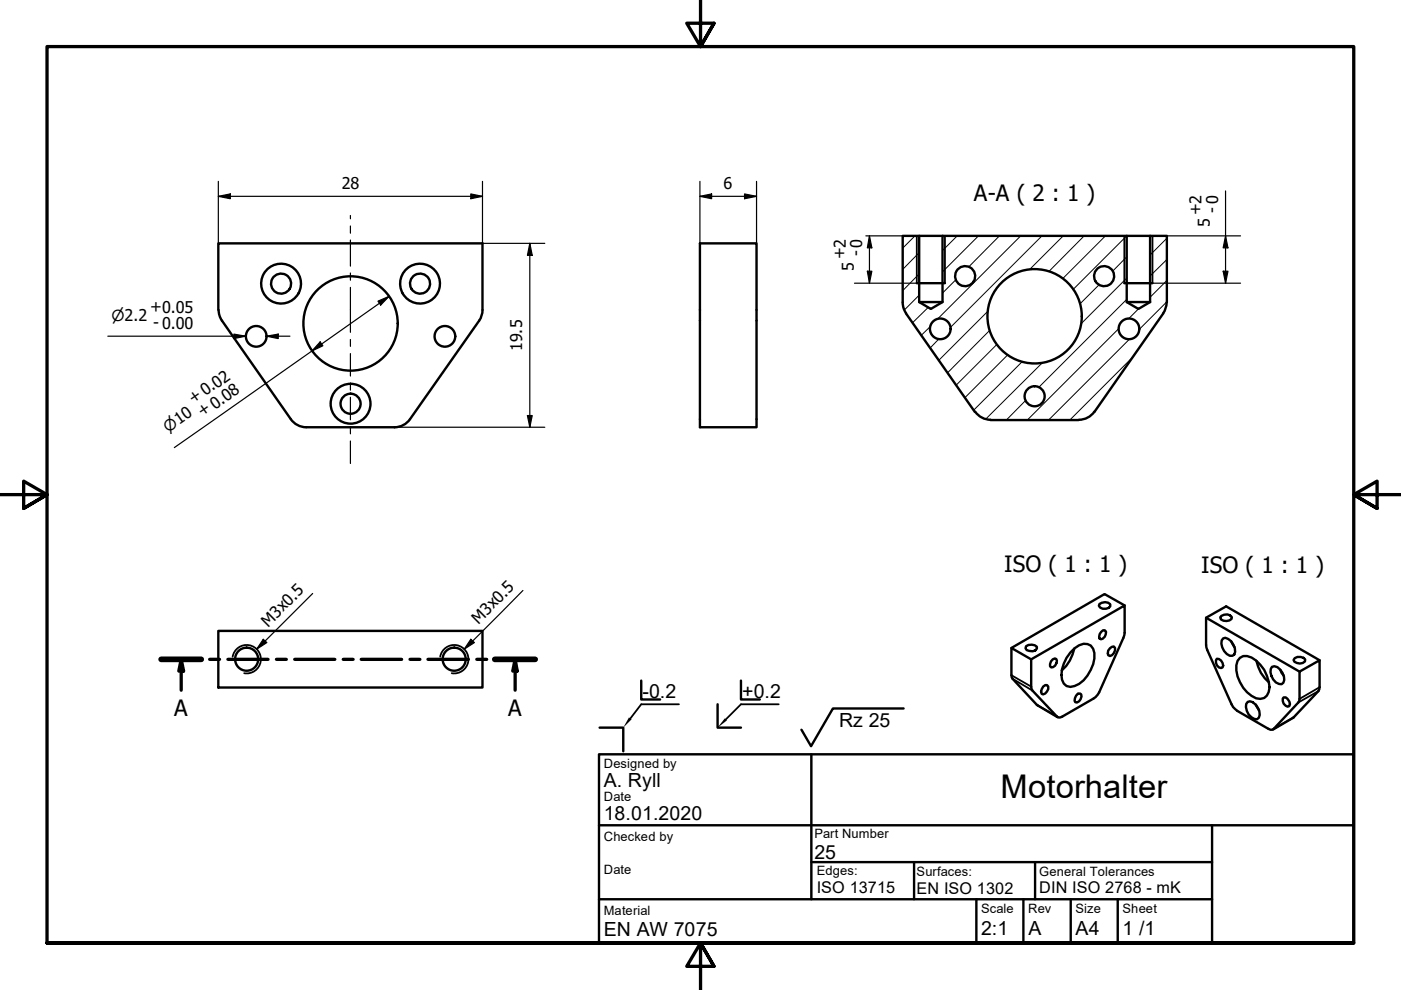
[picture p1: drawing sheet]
<svg xmlns="http://www.w3.org/2000/svg" width="297mm" height="210mm" viewBox="0 0 297 210" stroke-linecap="round" stroke-linejoin="round" font-family="sans-serif">
<!-- layer: Schraffur (ISO) -->
<g fill="none" stroke="#000" stroke-width=".21">
<path d="M194 50l-2.6 2.6M194.9 58.1l-3.5 3.5M194.9 53.6l-3.5 3.5M202.7 59.3l-2.9 2.8M202.9 50l-3.1 3.1M207.5 50l-7.7 7.6M211.9 50l-6.5 6.6M216.4 50l-17.6 17.6M220.9 50l-19.4 19.4M225.4 50l-7.1 7.1M229.9 50l-7.5 7.6M234.4 50l-9 9"/>
<path d="M238.9 59l-9.7 9.7M238.9 54.5l-3 3M238.9 50l-11.4 11.4M247.4 59.5l-3.6 3.5M247.4 55l-3.6 3.5M247.4 50.5l-3.6 3.6M194.9 62.6l-3.1 3.1M196.8 65.2l-3.3 3.2M197.3 69.2l-2 1.9M199.1 71.9l-1.9 1.9M209.5 65.9l-10.4 10.5M209.9 70l-9 9"/>
<path d="M211.4 73l-8.6 8.6M213.7 75.2l-9.1 9.1M216.8 76.6l-10.4 10.4M221 76.9l-12 12M233.1 60.3l-4.1 4.1M237.2 69.6l-19.4 19.5M238.9 63.5l-18.7 18.6M239.5 71.9l-17.2 17.2M240.2 75.7l-13.4 13.4M241.4 65.5l-2.1 2.1M247.4 64l-5.8 5.8M217.5 84.9l-4.1 4.2"/>
</g>
<!-- layer: Sichtbar (ISO) -->
<g fill="none" stroke="#000" stroke-width=".51">
<path d="M148.4 51.6h12v39h-12zM194.9 50h4.9M238.9 50h4.9M46.3 65.7v-14.1h56v14.1M46.4 65.7l.1 1 .6 1.3 14.6 20.9M101.6 68l-14.7 20.9a4 4 0 0 1-3.2 1.7M102.3 65.7l-.3 1.4-.4 .9M191.4 64.1l.1 1 .6 1.3M192.1 66.5l14.6 20.8M194.4 60h5.9M194.9 64h4.9M238.4 60h5.9"/>
<path d="M238.9 64h4.9M243.8 64l-2.4 1.5-2.5-1.5v-14h-39.1v14l-2.4 1.5-2.5-1.5v-14h-3.5v14.1M243.8 64v-14h3.6v14.1M246.6 66.5l-14.6 20.8M247.3 64.1l-.2 1.5-.5 .8M61.7 88.9a4 4 0 0 0 3.2 1.7M65 90.6h18.7M206.8 87.3a4 4 0 0 0 3.2 1.7M210 89.1h18.7M232 87.3a4 4 0 0 1-3.2 1.7M46.3 133.8h56v12h-56zM217.6 137a1.9 1.9 0 0 1 2.2 .1v.4a1.47 1.47 0 0 1-2.4-.1z"/>
<path d="M218.6 139.8l19.8-11.4v6.3l-5.4 12.1-.7 1-.5 .3-7 4-.7-.2-5.2-5.5-.2-.4-.1-6.2-4.2-2.4v5.8l.3 .7 5.1 5.6 4.4 2.6M223.2 139.8l.4-.2 .4 .1a1.35 1.35 0 0 1-1.1 1.8 1.15 1.15 0 0 1 .3-1.7zM226.9 138.3a3.9 3.9 0 0 1 3.7-1.7 2.49 2.49 0 0 1 1.4 3 7.4 7.4 0 0 1-4.2 5.9 1.83 1.83 0 0 1-2.6-1.4 6.8 6.8 0 0 1 1.7-5.8zM227.8 137.5a8.3 8.3 0 0 1-2.7 4.6M233.1 128.1a1.78 1.78 0 0 1 2.3 0v.5a1.53 1.53 0 0 1-2.4-.2zM233.5 134l.4-.4h.4a1.25 1.25 0 0 1-.9 1.9l-.3-.1-.1-.4 .2-.6zM235.3 137.4l.9-.3a1.28 1.28 0 0 1-.9 2l-.4-.2v-.4v-.5zM238.4 128.4l-4.2-2.4-19.8 11.4M255.7 131l19.8 11.4M258 139.7a1.35 1.35 0 0 1 1.2 1.8l-.3 .1a1.28 1.28 0 0 1-.9-1.9zM259 130.6a1.58 1.58 0 0 1 2.2 .2 1.24 1.24 0 0 1-1.8 .8l-.5-.2-.2-.5zM259.3 135.4a1.92 1.92 0 0 1 2.2 1.3 1.57 1.57 0 0 1-.2 2.3 2.46 2.46 0 0 1-2.3-2.5v-.7z"/>
<path d="M261 136l.7 1.2M262.9 139.5a2.67 2.67 0 0 1 3.4 .6 7.8 7.8 0 0 1 2.9 5.6 2.21 2.21 0 0 1-1.2 2.3 2.21 2.21 0 0 1-2.6-.5 7.7 7.7 0 0 1-3.3-6.4l.3-1zM274.5 139.5a1.76 1.76 0 0 1 2.2 .3 1.16 1.16 0 0 1-1.7 .8l-.6-.3-.1-.4zM279.8 140l-19.8-11.4-4.3 2.4 .1 6.3 5.6 12.6 .9 .8 7.1 4 .7-.2 5.4-5.9v-6.2l4.3-2.4v5.7l-.3 .8-5.3 5.7-4.3 2.5M221.2 145.6l.4-.3h.4a1.23 1.23 0 0 1-.8 1.9l-.3-.1-.2-.4zM228.2 147.5l.3-.4 .5-.1 .2 .2a1.49 1.49 0 0 1-.9 1.7h-.3l-.2-.3zM264.5 148.8l.5-.1a2.78 2.78 0 0 1 1.9 3.5l-.4 .3a2.69 2.69 0 0 1-2.3-3.2zM266.3 149.4l.7 1.2M266.4 140.1a7.9 7.9 0 0 0 2.6 4.6M269.7 141.4a1.81 1.81 0 0 1 2.2 1.3 1.66 1.66 0 0 1-.2 2.4 2.57 2.57 0 0 1-2-3.7zM271.5 142l.7 1.2M272.2 147.9a1.35 1.35 0 0 1 1.2 1.8 1.19 1.19 0 0 1-1.4-1.6z"/>
<circle cx="204.6" cy="58.6" r="2.13"/>
<circle cx="234.1" cy="58.6" r="2.13"/>
<circle cx="54.3" cy="71.3" r="2.19"/>
<circle cx="59.6" cy="60.1" r="4.2"/>
<circle cx="59.6" cy="60.1" r="2.13"/>
<circle cx="74.3" cy="68.6" r="10"/>
<circle cx="89.1" cy="60.1" r="2.13"/>
<circle cx="89.1" cy="60.1" r="4.2"/>
<circle cx="94.3" cy="71.3" r="2.19"/>
<circle cx="199.4" cy="69.7" r="2.19"/>
<circle cx="219.4" cy="67.1" r="10"/>
<circle cx="239.4" cy="69.7" r="2.19"/>
<circle cx="74.3" cy="85.6" r="2.13"/>
<circle cx="74.3" cy="85.6" r="4.2"/>
<circle cx="219.4" cy="84" r="2.13"/>
<circle cx="52.3" cy="139.8" r="2.44"/>
<circle cx="96.3" cy="139.8" r="2.44"/>
</g>
<!-- layer: Sichtbar schmal (ISO) -->
<path d="M194.4 50v10M200.3 50v10M238.4 50v10M244.3 50v10M49.3 139.2a3 3 0 0 1 3.5-2.4 3 3 0 0 1 2.5 3.5 3 3 0 0 1-3.5 2.4M93.3 139.2a3 3 0 0 1 3.5-2.4 3 3 0 0 1 2.5 3.5 3 3 0 0 1-3.5 2.4M214.4 143.2l4.2 2.4M214.7 143.9l4.2 2.5M219.8 149.5l4.3 2.4M274.3 152.1l-4.2 2.4M279.5 146.5l-4.2 2.4M279.8 145.7l-4.3 2.5" fill="none" stroke="#000" stroke-width=".38"/>
<!-- layer: Schraffur (ISO) -->
<path d="M133.3 152.1l.6 .4-1.8 1.8zM153.7 152.3l.4 .5-2 1.5z" fill="#000"/>
<!-- layer: Schnittlinie (ISO) -->
<g fill="none" stroke="#000" stroke-width=".7">
<path d="M34.2 139.8h8.5M38.4 139.8l.5 2.5h-1zM38.4 139.8v6.5M44.4 139.8h2.1M48.3 139.8h8.5M58.6 139.8h2.1M62.5 139.8h8.5M72.8 139.8h2.1M76.6 139.8h8.6M86.9 139.8h2.1M90.7 139.8h8.6M101.1 139.8h2.1"/>
<path d="M104.9 139.8h8.6M109.2 139.8l.5 2.5h-1zM109.2 139.8v6.5"/>
</g>
<path d="M34.2 139.8h8.5M104.9 139.8h8.6" fill="none" stroke="#000" stroke-width="1.2"/>
<g fill="#000">
<path d="M38.4 139.8l.5 2.5h-1z" fill-rule="evenodd"/>
<path d="M109.2 139.8l.5 2.5h-1z" fill-rule="evenodd"/>
</g>
<!-- layer: Rahmen (ISO) -->
<path d="M148.5 -.1v10l-2.9-5h5.8l-2.9 5 2.9-5M0 104.9h10l-5-2.9v5.8l5-2.9-5 2.9M297 104.9h-10l5-2.9v5.8l-5-2.9 5 2.9M10 199.9v-190h277v190h-277h277M151.4 204.9l-2.9-5 2.9 5h-5.8l2.9-5v10" fill="none" stroke="#000" stroke-width=".7"/>
<!-- layer: Titel (ISO) -->
<g fill="none" stroke="#000" stroke-width=".51">
<path d="M127 159.9h160v40h-160zM127.1 154.3h5v5M136 144.3v4h4M152.1 149.3v5h5M157.1 144.3v4h4M172 159.9v30.8h85v-15.7M191.6 150.2h-15l-4.6 8-2.1-3.5M127 175h160M127 190.7h45M172 182.8h85M193.8 182.8v7.9M207 190.7v9.2"/>
<path d="M217 190.7v9.2M219.5 182.8v7.9M227 190.7v9.2M237 190.7v9.2M257 190.7v9.2"/>
</g>
<path d="M144 149.3h-8l-2.3 3M165.1 149.3h-8l-3.2 3.3" fill="none" stroke="#000" stroke-width=".38"/>
<g fill="none" stroke="#000" stroke-width=".25">
<path d="M46.3 38.5v13.1M102.3 38.5v13.1h13.2M148.4 38.5v13.1M160.4 38.5v13.1M46.3 41.6l2.5-.5v1zM46.3 41.6h56M99.8 41.1l2.5 .5-2.5 .5zM112.3 51.6l.5 2.5h-1zM112.3 51.6v39M148.4 41.6l2.5-.5v1zM148.4 41.6h12M157.9 41.1l2.5 .5-2.5 .5z"/>
<path d="M183.6 50h11.3M183.9 57.5h.9l-.5 2.5zM184.3 50l.5 2.5h-.9zM184.3 50v10M243.8 50h19.2M259.3 57.5h1l-.5 2.5zM259.8 50l.5 2.5h-1zM259.8 40.5v19.5M22.9 71.3h29.2h-2.5M49.6 70.8l2.5 .5-2.5 .5zM56.5 71.3l2.5-.5v1zM56.5 71.3h5"/>
<path d="M67.9 72.5l.6 .8-2.3 1.1zM80.1 63.9l2.4-1.1-1.8 1.9zM82.5 62.8l-45.5 32.1M181.2 60h13.2M244.3 60h18.7M83.7 90.6h31.8M111.8 88.1h1l-.5 2.5z"/>
</g>
<g fill="#000">
<path d="M46.3 41.6l2.5-.5v1z" fill-rule="evenodd"/>
<path d="M99.8 41.1l2.5 .5-2.5 .5z" fill-rule="evenodd"/>
<path d="M112.3 51.6l.5 2.5h-1z" fill-rule="evenodd"/>
<path d="M148.4 41.6l2.5-.5v1z" fill-rule="evenodd"/>
<path d="M157.9 41.1l2.5 .5-2.5 .5z" fill-rule="evenodd"/>
<path d="M183.9 57.5h.9l-.5 2.5z" fill-rule="evenodd"/>
<path d="M184.3 50l.5 2.5h-.9z" fill-rule="evenodd"/>
<path d="M259.3 57.5h1l-.5 2.5z" fill-rule="evenodd"/>
<path d="M259.8 50l.5 2.5h-1z" fill-rule="evenodd"/>
<path d="M49.6 70.8l2.5 .5-2.5 .5z" fill-rule="evenodd"/>
<path d="M56.5 71.3l2.5-.5v1z" fill-rule="evenodd"/>
<path d="M67.9 72.5l.6 .8-2.3 1.1z" fill-rule="evenodd"/>
<path d="M80.1 63.9l2.4-1.1-1.8 1.9z" fill-rule="evenodd"/>
<path d="M111.8 88.1h1l-.5 2.5z" fill-rule="evenodd"/>
</g>
<!-- layer: Mittellinie (ISO) -->
<path d="M74.3 45.7v.7M74.3 47.9v1.5M74.3 50.9v5.5M74.3 57.9v1.5M74.3 60.9v9.6M74.3 72v1.4M74.3 75v4.7M74.3 81.3v1.4M74.3 84.2v4.8M74.3 90.5v1.5M74.3 93.5v4.8" fill="none" stroke="#000" stroke-width=".25"/>
<!-- layer: Symbol (ISO) -->
<path d="M55.8 135.5l.8 .7-2.2 1.4zM66.3 125.8l-11.9 11.8M99.8 135.5l.8 .7-2.2 1.4zM110.9 125.2l-12.5 12.4" fill="none" stroke="#000" stroke-width=".25"/>
<g fill="#000">
<path d="M55.8 135.5l.8 .7-2.2 1.4z" fill-rule="evenodd"/>
<path d="M99.8 135.5l.8 .7-2.2 1.4z" fill-rule="evenodd"/>
</g>
<text font-size="6.9" x="212.2" y="169.2">Motorhalter</text>
<g font-size="4.8">
<text x="206.5" y="42.6">A-A ( 2 : 1 )</text>
<text x="212.9" y="121.2">ISO ( 1 : 1 )</text>
<text x="254.7" y="121.4">ISO ( 1 : 1 )</text>
<text x="37" y="151.8">A</text>
<text x="107.8" y="151.8">A</text>
</g>
<g font-size="4.1">
<text x="136.2" y="148">-0.2</text>
<text x="157.4" y="148">+0.2</text>
<text x="177.9" y="154.1">Rz 25</text>
<text x="128" y="166.9">A. Ryll</text>
<text x="128" y="173.9">18.01.2020</text>
<text x="172.7" y="182">25</text>
<text x="128" y="198.4">EN AW 7075</text>
<text x="208" y="198.3">2:1</text>
<text x="218.1" y="198.2">A</text>
<text x="228" y="198.2">A4</text>
<text x="238" y="198.3">1 /1</text>
</g>
<g font-size="3.4">
<text x="72.5" y="40">28</text>
<text x="153.4" y="40">6</text>
<text x="254.6" y="45.6" transform="rotate(-90 254.6 45.6)">+2</text>
<text x="258.1" y="45.1" transform="rotate(-90 258.1 45.1)">- 0</text>
<text x="256.5" y="48.2" transform="rotate(-90 256.5 48.2)">5</text>
<text x="179.1" y="55" transform="rotate(-90 179.1 55)">+2</text>
<text x="181" y="57.4" transform="rotate(-90 181 57.4)">5</text>
<text x="182.6" y="54.3" transform="rotate(-90 182.6 54.3)">- 0</text>
<text x="31.8" y="66.1">+0.05</text>
<text x="32.4" y="69.6">- 0.00</text>
<text x="110.7" y="74.5" transform="rotate(-90 110.7 74.5)">19.5</text>
<text x="41" y="85.7" transform="rotate(-35 41 85.7)">+ 0.02</text>
<text x="42.9" y="88.5" transform="rotate(-35 42.9 88.5)">+ 0.08</text>
<text x="56.8" y="133.1" transform="rotate(-45 56.8 133.1)">M3x0.5</text>
<text x="101.5" y="132.4" transform="rotate(-45 101.5 132.4)">M3x0.5</text>
<text x="173.2" y="189.3">ISO 13715</text>
<text x="194.3" y="189.5">EN ISO 1302</text>
<text x="220.3" y="189.4">DIN ISO 2768 - mK</text>
</g>
<g font-size="3.2">
<text x="23.6" y="68">⌀2.2</text>
<text x="35.7" y="91.8" transform="rotate(-35 35.7 91.8)">⌀10</text>
</g>
<g font-size="2.7">
<text x="128" y="162.9">Designed by</text>
<text x="128" y="169.9">Date</text>
<text x="128" y="178.4">Checked by</text>
<text x="172.7" y="177.7">Part Number</text>
<text x="128" y="185.4">Date</text>
<text x="173.2" y="185.6">Edges:</text>
<text x="194.3" y="185.7">Surfaces:</text>
<text x="220.3" y="185.6">General Tolerances</text>
<text x="128" y="193.9">Material</text>
<text x="208" y="193.6">Scale</text>
<text x="218" y="193.6">Rev</text>
<text x="228" y="193.6">Size</text>
<text x="238" y="193.6">Sheet</text>
</g>
</svg>
